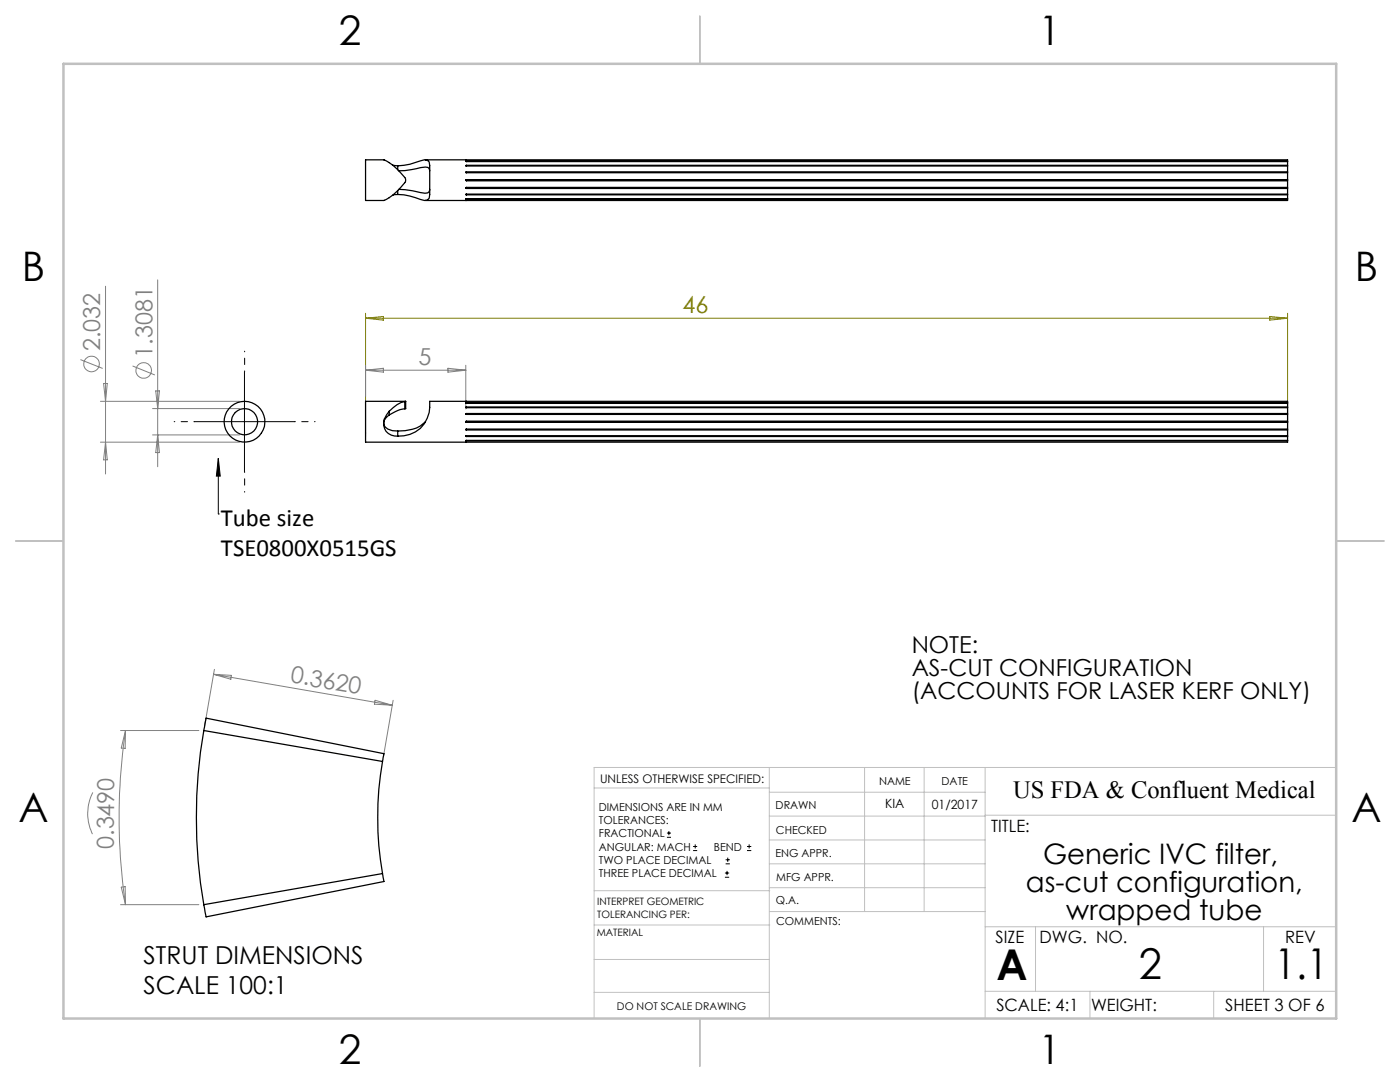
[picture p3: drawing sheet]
<svg xmlns="http://www.w3.org/2000/svg" width="279mm" height="216mm" viewBox="0 0 279 216" stroke-linecap="round" stroke-linejoin="round" font-family="sans-serif">
<g fill="none" stroke="#808080" stroke-width=".2">
<path d="M21.1 57.1v37.5M31.5 55.8v37.3M16.1 71.8l4.4 1.7M20.7 76.5h.7l-.3 3.6zM26.5 73l4.4 1.8M31.1 78h.7l-.3 3.5zM73 72.9v6.2M73 73.9h20M73 73.9l3.5-.4v.8zM89.4 73.5l3.6 .4-3.6 .4zM93 72.9v8.7M20 80.1h27.8"/>
<path d="M20 88.2h27.8M21.1 88.2l.3 3.6h-.7zM30.4 81.5h17.4M30.4 86.8h17.4M31.5 86.8l.3 3.5h-.7zM42.6 134.5l35.7 6.2M42.6 134.5l3.6 .3-.1 .7zM42.8 133.6l-1.9 11.2M74.9 139.7l3.4 1-3.6-.2zM78.5 139.7l-2 11.3M18.5 158.1a9.3 9.3 0 0 0 0 8.3M24.1 145.8h15.6"/>
<path d="M25 145.8v3.5h-.8zM25 145.8a119.5 119.5 0 0 0 0 34.7M24.2 177l.8-.1v3.6zM24.1 180.5h15.6"/>
<circle cx="18.3" cy="72.6" r="1.55"/>
<circle cx="28.7" cy="73.9" r="1.55"/>
</g>
<g fill="none" stroke="#000" stroke-width=".2">
<path d="M48.8 74.2v20M38.8 84.1h20M43.6 91.5l.4 3.5h-.8zM43.6 91.5v11.1M43.6 102.6h.1M133.1 167.1h.8M133.1 166.2h.8M133.5 165.8v.9M138.3 169.7h.8M138.3 168.9h.8M138.7 168.5v.8M144.7 175h.8"/>
<path d="M144.7 174.2h.8M144.8 172.4h.9M144.8 171.6h.9M145.1 173.8v.8M145.2 171.1v.9M149.1 169.7h.8M149.1 168.9h.8M149.5 168.5v.8"/>
</g>
<path d="M48.8 74.1v-4M38.8 84.1h-4M48.8 94.1v4.1M58.8 84.1h4.1" fill="none" stroke="#000" stroke-width=".2" stroke-dasharray="15.2 1.3 1.3 1.3" stroke-dashoffset="15.1"/>
<g fill="none" stroke="#c0c0c0" stroke-width=".2">
<path d="M118.6 157.2h34.9M153.5 153.1v50.1M153.5 158.1h43.1M172.5 153.1v28.8M184.4 153.1v28.8M196.6 153.1v50.1M266.7 153.1h-148.1v50.1M118.6 177.7h35M153.5 167.6h43.1M153.5 162.8h43.1M153.5 172.4h43.1M153.5 177.1h43.1"/>
<path d="M196.6 162.7h70.1M118.6 198h34.9M118.6 191.5h34.9M118.6 184.6h35M153.6 181.9h43M196.6 197.8h70.1M196.6 184.9h70.1M206.7 184.9v12.9M217.5 197.8v5.4M242.2 197.8v5.4M252.2 184.9v12.9"/>
</g>
<path d="M139.7 3.2v9.5M3.1 107.9h9.6M266.7 107.9h9.5M139.7 203.2v9.6" fill="none" stroke="#c0c0c0" stroke-width=".25"/>
<path d="M12.7 12.7h254v190.5h-254z" fill="none" stroke="#c0c0c0" stroke-width=".5"/>
<path d="M73 62.5v24.6M73 63.5h184M73 63.5l3.5-.4v.8zM253.4 63.1l3.6 .4-3.6 .4zM257 62.5v24.6" fill="none" stroke="#808000" stroke-width=".2"/>
<path d="M43.6 91.5l.4 3.5h-.8z" fill="#000"/>
<g fill="none" stroke="#000" stroke-width=".25">
<path d="M73 31.9h3.6a10.5 10.5 0 0 1 4.3 3.8v.5a10.5 10.5 0 0 1-4.3 3.8h-3.6zM78.4 32.9l1 .2M79.4 38.8l-1 .1M79.4 33.1a16.1 16.1 0 0 0 5.3-1.2l.6 .1 .4 .3 .1 6.5-.1 .7-.4 .4-.6 .1-.8-.2a12.8 12.8 0 0 0-4.5-1M79.4 33.1v.8M79.4 38v.8M79.6 34.1l2.6-.3a8.5 8.5 0 0 1 3.2-.4l.3 .3 .1 .4M79.6 37.8l2.7 .3 2.5 .5 .6-.1 .3-.3 .1-.4M84.9 31.9h172.1v.2M93 35.9h.1M93 35.9l.1 .2M93 35.9l.1 .1"/>
<path d="M93.1 32.1l-.1 .1h.1M93.1 33l-.1 .1h.1M93.1 34.3l-.1 .1 .1 .1M93.1 35.8l-.1 .1M93.1 37.4l-.1 .1 .1 .1M93.1 38.7l-.1 .1 .1 .1M93.1 39.7h-.1h.1M93.1 35.9h-.1M93.1 32.1v.1M93.1 33v.1M93.1 34.3v.2M93.1 35.8v.1"/>
<path d="M93.1 36v.1M93.1 37.4v.2M93.1 38.7v.2M93.1 39.7h.1M93.1 36l163.9 .1M93.1 32.1h163.9M93.1 32.2h163.9M93.1 33h163.9M93.1 33.1h163.9M93.1 34.3h163.9M93.1 34.5h163.9M93.1 35.8h163.9"/>
<path d="M93.1 36.1h163.9M93.1 37.4h163.9M93.1 37.6h163.9M93.1 38.7h163.9M93.1 38.9h163.9M93.1 39.7h163.9M257 32.2v.8M257 33.1v1.2M257 34.5v1.3M257 36.1v1.3M257 37.6v1.1M257 38.9v.8"/>
<path d="M257 39.7v.3h-172.1M257 32.1v.1M257 33v.1M257 34.3v.2M257 35.8l-163.9 .1M257 37.4v.2M257 38.7v.2M257 39.7h.1M76.7 83.6a2.5 2.5 0 0 0 2.7 3.4M76.7 83.8a1.31 1.31 0 0 0 .7 1.8l.9 .3 1.1 .1M76.7 83.6v.2M77.7 82.1l-1 1.5"/>
<path d="M77.7 82.8l-1 1M77.7 82.1v.7M79.4 86v1M80.8 80.1a6 6 0 0 0-3.1 2M80.8 81.6l-1.4 .3-1.7 .9M80.8 80.1v1.5M81 80.1h-8v8.1h184v-.3M81 80.1h-.2M81 81.5l-.2 .1M81 80.1v1.5M84.9 84.1a6.6 6.6 0 0 1-5.5 1.9M93 84.1h.1"/>
<path d="M93 84.1l.1 .1M93.1 87.9h-.1h.1M93.1 80.4h-.1h.1M93.1 81.2h-.1l.1 .2M93.1 82.5l-.1 .1 .1 .1M93.1 84.1h-.1M93.1 85.6l-.1 .1 .1 .1M93.1 87h-.1l.1 .1M93.1 87.1h163.9M93.1 87.9h163.9M93.1 80.4h163.9M93.1 81.2h163.9"/>
<path d="M93.1 81.4h163.9M93.1 82.5h163.9M93.1 82.7h163.9M93.1 84.1h163.9M93.1 84.2h163.9M93.1 85.6h163.9M93.1 85.8h163.9M93.1 87h163.9M93.1 80.4h.1M93.1 81.2v.2M93.1 82.5v.2M93.1 84.1h.1"/>
<path d="M93.1 84.2h.1M93.1 85.6v.2M93.1 87v.1M93.1 87.9h.1M257 80.4v-.3h-171.2a6.1 6.1 0 0 1-6.4 6.9M257 87.1v.8M257 80.4v.8M257 81.4v1.1M257 82.7v1.4M257 84.2v1.4M257 85.8v1.2M257 80.4h.1"/>
<path d="M257 81.2v.2M257 82.5v.2M257 84.1h-163.9M257 84.2h.1M257 85.6v.2M257 87v.1M257 87.9h.1M40.7 145.8a102.6 102.6 0 0 0 0 34.7M40.7 145.8l.4-2.5 35.5 7.1-.3 1.5M40.7 145.8l35.6 6.1M76.3 151.9a66.1 66.1 0 0 0 0 22.4M76.3 174.3l.3 1.6-35.5 7.1-.4-2.5"/>
<path d="M76.3 174.3l-35.6 6.2"/>
<circle cx="48.8" cy="84.1" r="4.1"/>
<circle cx="48.8" cy="84.1" r="2.61"/>
</g>
<g font-size="8.5">
<text x="198.9" y="195.5">A</text>
<text x="227.3" y="195.4">2</text>
<text x="254.4" y="195.4">1.1</text>
</g>
<g font-size="8.1">
<text x="67.6" y="8.9">2</text>
<text x="207.3" y="8.9">1</text>
<text x="4.4" y="56.2">B</text>
<text x="270.4" y="56.2">B</text>
<text x="3.7" y="164.1">A</text>
<text x="269.7" y="164.1">A</text>
<text x="67.6" y="212.4">2</text>
<text x="207.3" y="212.4">1</text>
</g>
<g font-size="5.6">
<text x="208.2" y="172.3">Generic IVC filter,</text>
<text x="204.7" y="178">as-cut configuration,</text>
<text x="212.8" y="183.6">wrapped tube</text>
</g>
<g font-size="4.9">
<text x="44.1" y="104.9">Tube size</text>
<text x="44.1" y="110.9">TSE0800X0515GS</text>
<text x="202.2" y="159.3">US FDA &amp; Confluent Medical</text>
<text x="28.7" y="192.3">STRUT DIMENSIONS</text>
<text x="28.7" y="198.3">SCALE 100:1</text>
</g>
<text font-size="4.7" fill="#808000" x="136.2" y="62.5">46</text>
<g font-size="4.7" fill="#808080">
<text x="20" y="70" transform="rotate(-90 20 70)">2.032</text>
<text x="30.4" y="71.3" transform="rotate(-90 30.4 71.3)">1.3081</text>
<text x="83.5" y="72.8">5</text>
<text x="57.8" y="136.1" transform="rotate(10 57.8 136.1)">0.3620</text>
<text x="22.7" y="169.4" transform="rotate(-90 22.7 169.4)">0.3490</text>
</g>
<g font-size="4.7">
<text x="181.9" y="130.3">NOTE:</text>
<text x="181.9" y="134.9">AS-CUT CONFIGURATION</text>
<text x="181.9" y="139.4">(ACCOUNTS FOR LASER KERF ONLY)</text>
</g>
<g font-size="3.4">
<text x="197.8" y="166">TITLE:</text>
<text x="198.7" y="188.1">SIZE</text>
<text x="207.5" y="188.1">DWG. NO.</text>
<text x="256.5" y="188.2">REV</text>
<text x="198.8" y="201.7">SCALE: 4:1</text>
<text x="217.7" y="201.8">WEIGHT:</text>
<text x="244.5" y="201.7">SHEET 3 OF 6</text>
</g>
<g font-size="2.5">
<text x="176.7" y="161.3">KIA</text>
<text x="186" y="161.4">01/2017</text>
</g>
<text font-size="2.4" x="119.8" y="156.2">UNLESS OTHERWISE SPECIFIED:</text>
<g font-size="2.2">
<text x="119.5" y="161.8">DIMENSIONS ARE IN MM</text>
<text x="154.8" y="161.4">DRAWN</text>
<text x="175.4" y="156.6">NAME</text>
<text x="187.9" y="156.7">DATE</text>
<text x="119.5" y="164.4">TOLERANCES:</text>
<text x="119.5" y="167.1">FRACTIONAL</text>
<text x="154.9" y="166.3">CHECKED</text>
<text x="119.5" y="169.7">ANGULAR: MACH</text>
<text x="119.5" y="172.4">TWO PLACE DECIMAL</text>
<text x="142.5" y="169.7">BEND</text>
<text x="154.8" y="171">ENG APPR.</text>
<text x="119.5" y="175">THREE PLACE DECIMAL</text>
<text x="154.9" y="175.7">MFG APPR.</text>
<text x="154.9" y="180.4">Q.A.</text>
<text x="154.9" y="184.6">COMMENTS:</text>
</g>
<text font-size="2.1" x="123.1" y="201.6">DO NOT SCALE DRAWING</text>
<g font-size="2">
<text x="119.2" y="180.6">INTERPRET GEOMETRIC</text>
<text x="119.2" y="183.1">TOLERANCING PER:</text>
<text x="119.1" y="186.7">MATERIAL</text>
</g>
</svg>
